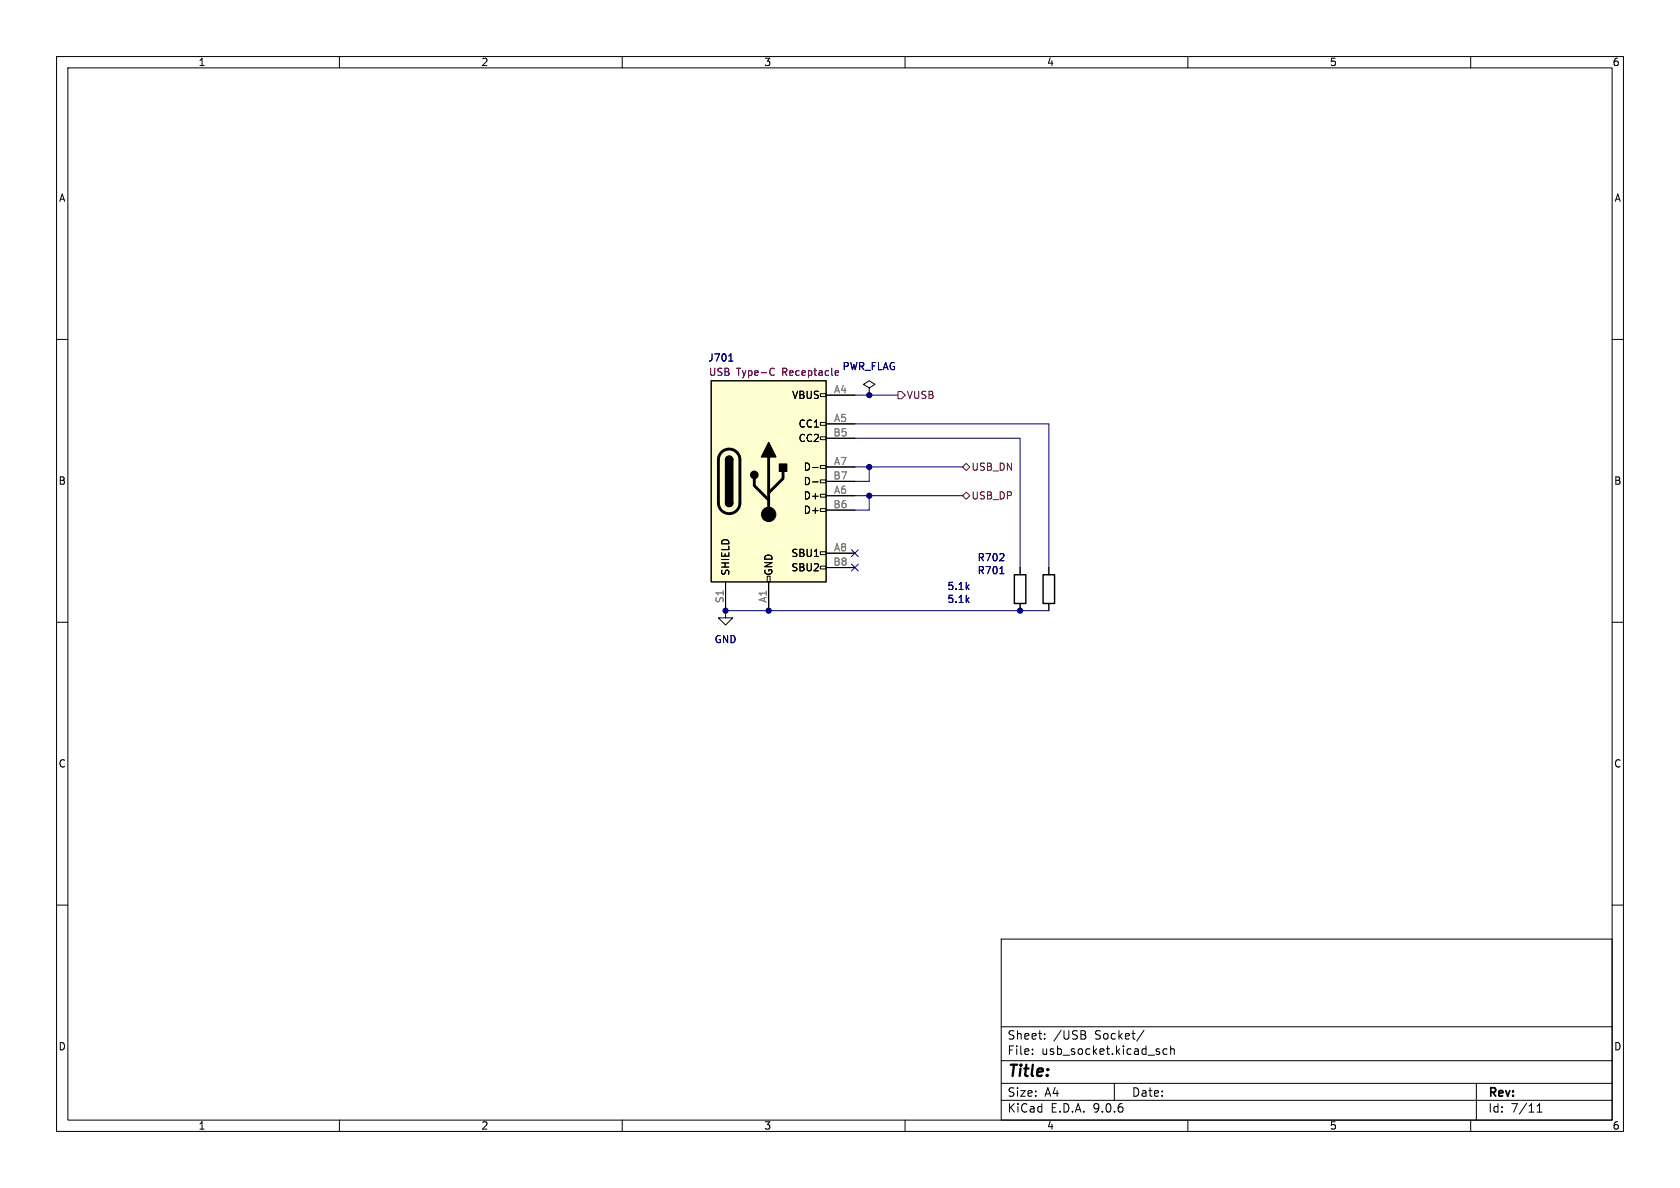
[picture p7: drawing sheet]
<svg xmlns="http://www.w3.org/2000/svg" width="297mm" height="210mm" viewBox="0 0 297 210" stroke-linecap="round" stroke-linejoin="round" font-family="sans-serif">
<g fill="none" stroke="#000" stroke-width=".18">
<path d="M10 10h277v190h-277zM12 12h273v186h-273zM60 10v2M110 10v2M160 10v2M210 10v2M260 10v2M10 60h2M285 60h2M10 110h2M128.3 108v1.2h1.2l-1.2 1.3-1.3-1.3h1.3M128.3 108h.1"/>
<path d="M285 110h2M10 160h2M177 166h108v32h-108zM285 160h2M60 198v2M110 198v2M160 198v2M177 194.5h108M177 191.5h108M177 187.5h108M177 181.5h108M182.5 186.3v.1"/>
<path d="M182.5 185.5v.1M184.7 183.6v.1M184.7 182.8v.1M191.6 182.9a.4 .4 0 0 1 .4 .4 .4 .4 0 0 1-.3 .4M191.7 182.3l.2 .2-.2 .3M197 191.5v3M202.2 182.1l-1.2 2M206.3 185.5l-.4-.1-.3 .3v.4l.1 .2h.6M207 185.5l.2-.1 .3 .1 .1 .9M207 184.9v1.5M210 198v2M260 198v2"/>
<path d="M261 191.5v6.5M271.7 196.6h.9M271.7 195.5l.5-.4v1.5"/>
</g>
<path d="M125.7 67.3h20.3v35.6h-20.3z" fill="#fffed0"/>
<g fill="none" stroke="#000" stroke-width=".18">
<path d="M145 69.6h1v.5h-1zM145 74.7h1v.5h-1zM145 77.2h1v.5h-1zM146 69.9h5.1M146 74.9h5.1M146 77.5h5.1M153.7 68.6l1-.7-1-.6-1 .6 1 .7v1.3M153.7 69.9h.1M143.7 82.6h.9M143.7 85.2h.9M145 82.3h1v.5h-1zM145 84.8h1v.5h-1z"/>
<path d="M145 87.4h1v.5h-1zM145 89.9h1v.5h-1zM145 97.5h1v.5h-1zM146 82.6h5.1M146 85.1h5.1M146 87.6h5.1M146 90.2h5.1M146 97.8h5.1M128.3 108h.1M128.3 102.9v5.1M135.6 101.9h.5v1h-.5zM135.9 102.9v5.1"/>
<path d="M145 100.1h1v.5h-1zM146 100.3h5.1M180.3 100.3v1.3M180.3 106.7v1.3M185.4 100.3v1.3M185.4 106.7v1.3"/>
</g>
<path d="M125.7 67.3h20.3v35.6h-20.3zM128.3 81.3a.64 .64 0 0 1 .6-.7 .64 .64 0 0 1 .6 .7M128.3 88.9a.64 .64 0 0 0 .6 .6 .64 .64 0 0 0 .6-.6M179.3 101.6h2.1v5.1h-2.1zM184.4 101.6h2v5.1h-2z" fill="none" stroke="#000" stroke-width=".25"/>
<path d="M127.6 79.9a1.9 1.9 0 0 1 2-.4 1.9 1.9 0 0 1 1.2 1.8v7.6a1.91 1.91 0 0 1-1.9 1.9 1.91 1.91 0 0 1-1.9-1.9v-7.8l.2-.6zM133.3 84.6v1.3l2.6 2.5M135.9 80.8v10.1M138.4 83.3v1.3l-2.5 2.5" fill="none" stroke="#000" stroke-width=".51"/>
<g fill="#000" stroke="#000" stroke-width=".25">
<path d="M128.3 81.3h1.2v7.6h-1.2zM128.3 88.9h1.2a.64 .64 0 0 1-.6 .6 .64 .64 0 0 1-.6-.6zM128.5 80.8a.64 .64 0 0 1 .6-.1 .64 .64 0 0 1 .4 .6h-1.2zM135.9 78.2l1.3 2.6h-2.6zM137.8 82h1.3v1.3h-1.3z"/>
<circle cx="133.3" cy="83.9" r=".63"/>
</g>
<circle cx="135.9" cy="90.9" r="1.27" fill="#000" stroke="#000" stroke-width=".18"/>
<path d="M128.8 63.8h.8M151.1 74.9h34.3v25.4M151.1 77.5h29.2v22.8M151.1 69.9h7.6M151.1 87.6h19.1M151.1 82.6h19.1M153.7 82.6v2.5h-2.6M153.7 87.6v2.6h-2.6M128.3 108h57.1M176.8 101.4h.7" fill="none" stroke="#000080" stroke-width=".18"/>
<path d="M136.5 65.1l.4 .1M136.9 66.2l-.4 .2M147.7 66.3h.5M147.7 65.6l.4-.1 .1 .3-.6 .1" fill="none" stroke="#840084" stroke-width=".18"/>
<path d="M158.7 69.2h.7l.6 .7-.6 .6h-.7zM170.2 82.6l.6-.7 .6 .7-.6 .6zM170.8 87l.6 .6-.6 .7-.6-.7z" fill="none" stroke="#800000" stroke-width=".18"/>
<path d="M150.5 99.7l1.2 1.2M150.5 97.2l1.2 1.2M151.7 99.7l-1.2 1.2M151.7 97.2l-1.2 1.2" fill="none" stroke="#000084" stroke-width=".18"/>
<g fill="#000080" stroke="#000080" stroke-width=".18">
<circle cx="135.9" cy="108" r=".46"/>
<circle cx="128.3" cy="108" r=".46"/>
<circle cx="180.3" cy="108" r=".46"/>
<circle cx="153.7" cy="87.6" r=".46"/>
<circle cx="153.7" cy="82.6" r=".46"/>
<circle cx="153.7" cy="69.9" r=".46"/>
</g>
<text font-size="2.8" x="178" y="190.9">Title:</text>
<g font-size="2.1">
<text x="178" y="184">Sheet:</text>
<text x="186.2" y="184">/USB</text>
<text x="193.6" y="184">Socket/</text>
<text x="178" y="186.7">File:</text>
<text x="184.1" y="186.7">usb_socket.kicad_sch</text>
<text x="178" y="196.9">KiCad</text>
<text x="178" y="194.1">Size:</text>
<text x="184.7" y="194.1">A4</text>
<text x="185.7" y="196.9">E.D.A.</text>
<text x="193.3" y="196.9">9.0.6</text>
<text x="200" y="194.1">Date:</text>
<text x="263" y="194.3">Rev:</text>
<text x="263" y="196.9">Id:</text>
<text x="267.1" y="196.9">7/11</text>
</g>
<g font-size="1.8">
<text x="35" y="11.9">1</text>
<text x="85" y="11.9">2</text>
<text x="135" y="11.9">3</text>
<text x="185" y="11.9">4</text>
<text x="235" y="11.9">5</text>
<text x="285" y="11.9">6</text>
<text x="10.3" y="35.9">A</text>
<text x="285.3" y="35.9">A</text>
<text x="139.9" y="70.7">VBUS</text>
<text x="141.1" y="75.8">CC1</text>
<text x="141.1" y="78.3">CC2</text>
<text x="142" y="83.4">D-</text>
<text x="10.3" y="85.9">B</text>
<text x="142" y="86">D-</text>
<text x="142" y="88.5">D+</text>
<text x="285.3" y="85.9">B</text>
<text x="142" y="91">D+</text>
<text x="129.1" y="101.9" transform="rotate(-90 129.1 101.9)">SHIELD</text>
<text x="136.8" y="101.9" transform="rotate(-90 136.8 101.9)">GND</text>
<text x="139.8" y="98.7">SBU1</text>
<text x="139.8" y="101.2">SBU2</text>
<text x="10.3" y="135.9">C</text>
<text x="285.3" y="135.9">C</text>
<text x="10.3" y="185.9">D</text>
<text x="285.3" y="185.9">D</text>
<text x="35" y="199.9">1</text>
<text x="85" y="199.9">2</text>
<text x="135" y="199.9">3</text>
<text x="185" y="199.9">4</text>
<text x="235" y="199.9">5</text>
<text x="285" y="199.9">6</text>
</g>
<g font-size="1.8" fill="#000080">
<text x="125.1" y="64.1">J701</text>
<text x="172.7" y="99.4">R702</text>
<text x="172.7" y="101.7">R701</text>
</g>
<g font-size="1.8" fill="#000084">
<text x="148.9" y="65.6">PWR_FLAG</text>
<text x="167.4" y="104.5">5.1k</text>
<text x="167.4" y="106.8">5.1k</text>
<text x="126.2" y="113.9">GND</text>
</g>
<g font-size="1.8" fill="#840084">
<text x="125.2" y="66.6">USB</text>
<text x="130.2" y="66.6">Type-C</text>
<text x="138.4" y="66.6">Receptacle</text>
</g>
<g font-size="1.8" fill="#808080">
<text x="147.3" y="69.6">A4</text>
<text x="147.2" y="77.2">B5</text>
<text x="147.3" y="74.7">A5</text>
<text x="147.3" y="82.3">A7</text>
<text x="147.2" y="84.8">B7</text>
<text x="147.2" y="89.9">B6</text>
<text x="147.3" y="87.4">A6</text>
<text x="147.2" y="100.1">B8</text>
<text x="147.3" y="97.5">A8</text>
<text x="128" y="106.7" transform="rotate(-90 128 106.7)">S1</text>
<text x="135.6" y="106.7" transform="rotate(-90 135.6 106.7)">A1</text>
</g>
<g font-size="1.8" fill="#800000">
<text x="160.2" y="70.7">VUSB</text>
<text x="171.6" y="83.4">USB_DN</text>
<text x="171.6" y="88.5">USB_DP</text>
</g>
</svg>
